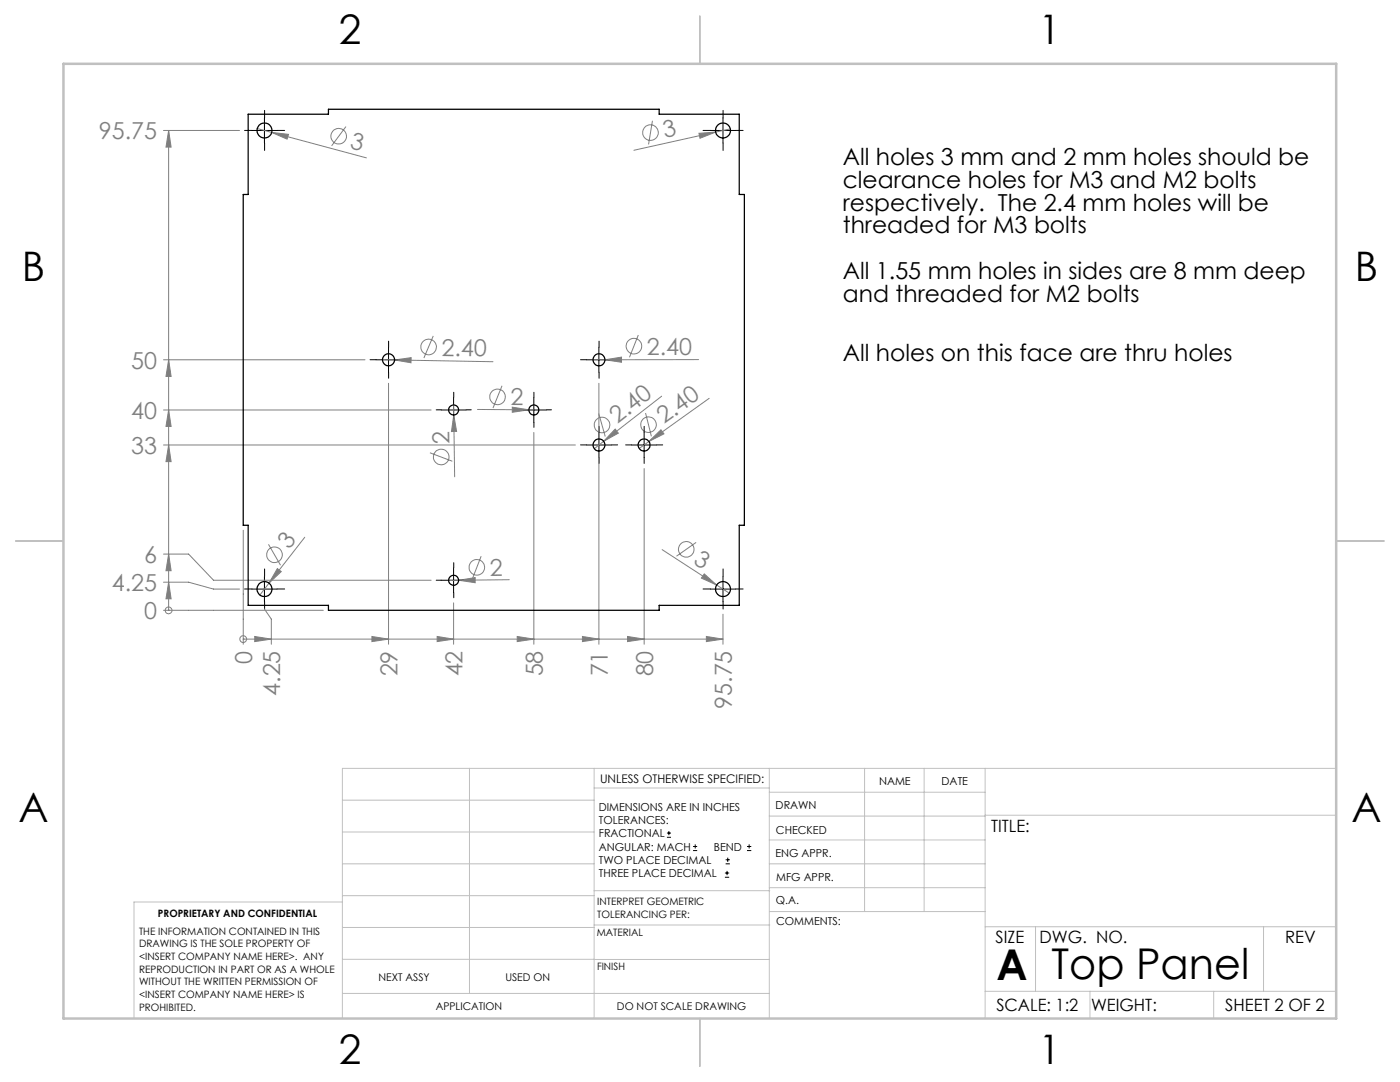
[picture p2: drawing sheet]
<svg xmlns="http://www.w3.org/2000/svg" width="279mm" height="216mm" viewBox="0 0 279 216" stroke-linecap="round" stroke-linejoin="round" font-family="sans-serif">
<g fill="none" stroke="#808080" stroke-width=".2">
<path d="M32.6 26h15.2M33.7 26v95.8M33.7 26l.4 3.4h-1zM51.3 25.6l2.9 .8M54.2 26.4l3.4 .4-.3 1zM54.2 26.4l18.9 5.1M69 25.3l-2.8 3.8M130.2 24.1l-.8 4.7M139.5 26.6l3.3-.2-3.1 1.2zM142.8 26.4l-16.3 3.6M145.8 25.7l-3 .7M32.6 71.8h40.2"/>
<path d="M33.7 71.8l.4 3.3h-1zM76.3 71.8h2.4M77.5 76.5v52.1M78.7 71.8l3.4-.4-.1 1zM78.7 71.8l19.7 .4M86.5 67l-1.9 4.4M100.2 77l-1.8 4.4M119.5 76.5v52.1M120.7 71.8l3.3-.5v1zM127.4 66.9l-1.8 4.4M132 79.1l-11.5 9M139.4 71.8h-21.1"/>
<path d="M141.5 79.5l-12 8.6M32.6 88.8h82.2M32.6 81.8h53.4M33.7 88.8l.4 3.3h-1zM33.7 81.8l.4 3.3h-1zM85.8 90.3l4.5 1.7M90.5 80.8l.1 2M90.6 82.8l.5 3.3h-1zM90.6 82.8l.1 12.3M95.3 81.7l10.3 .1M102.2 81.2l3.4 .6-3.4 .5zM105.6 81.8h1.9"/>
<path d="M106.5 86.3v42.3M119.5 82.5l1.3 4.6M120.5 88.1l-1.9 1.4M122.8 85.6l.6 .8-2.9 1.7zM128.6 93.5v35.1M128.8 82.4l1.2 4.7M129.5 88.1l2.4-2.3 .6 .8zM129.5 88.1l-1.9 1.4M32.6 110.6h5l5 5.2h43.4M32.6 116.2h5l5 1.3h5.2M33.7 110.6l.4 3.3h-1zM33.7 116.2l.4 3.3h-1z"/>
<path d="M48.5 105.8v22.8M53.6 108.6l2.4 4.2M53.7 116.3l-1.8 2.4M55.4 113.5l.7 .6-2.4 2.2zM60.8 107.2l-7.1 9.1M91.5 115.8l3.3-.5v1zM91.5 115.8h-2M96 111l-1.7 4.4M101.6 115.7l-10.1 .1M132.2 109.7l10.8 7M138.9 108.2l-3.9 2.8M140.5 114.5l2.5 2.2-3-1.3z"/>
<path d="M143 116.7l2.6 1.7M32.6 121.8h31.9M33.7 121.8h.1M48.5 127.5h.1M48.5 127.5h95.8M50.8 127l3.4 .5-3.4 .5zM52.8 121.5l1.4 2v5.1M74.2 127l3.3 .5-3.3 .5zM87.2 127l3.3 .5-3.3 .5zM90.5 120.3v8.3M103.2 127l3.3 .5-3.3 .5zM116.2 127l3.3 .5-3.3 .5z"/>
<path d="M125.2 127l3.4 .5-3.4 .5zM141 127l3.3 .5-3.3 .5zM144.3 122.6v6"/>
<circle cx="67.6" cy="27.2" r="1.56"/>
<circle cx="129.8" cy="26.5" r="1.56"/>
<circle cx="85.5" cy="69.2" r="1.56"/>
<circle cx="99.3" cy="79.2" r="1.56"/>
<circle cx="126.5" cy="69.1" r="1.55"/>
<circle cx="88" cy="91.2" r="1.56"/>
<circle cx="120.1" cy="84.8" r="1.55"/>
<circle cx="129.4" cy="84.7" r="1.56"/>
<circle cx="54.8" cy="110.7" r="1.56"/>
<circle cx="95.2" cy="113.2" r="1.56"/>
<circle cx="137" cy="109.6" r="1.55"/>
<circle cx="33.6" cy="121.8" r=".68"/>
<circle cx="48.5" cy="127.5" r=".68"/>
</g>
<g fill="none" stroke="#000" stroke-width=".2">
<path d="M50.3 26h5M52.8 23.5v5M141.8 26h5M144.3 23.5v5M75 71.8h5M77.5 69.3v5M90.5 79.3v5M106.5 79.3v5M117.1 71.8h4.9M119.5 69.3v5M88.1 81.8h4.9M104 81.8h5"/>
<path d="M117.1 88.8h4.9M119.5 86.3v5M126 88.8h5M128.6 86.3v5M50.3 117.5h5M52.8 115v5.1M88.1 115.8h4.9M90.5 113.3v5M141.8 117.5h5M144.3 115v5.1M133.1 167.1h.8M133.1 166.2h.8"/>
<path d="M133.5 165.8v.9M138.3 169.7h.8M138.3 168.9h.8M138.7 168.5v.8M144.7 175h.8M144.7 174.2h.8M144.8 172.4h.9M144.8 171.6h.9M145.1 173.8v.8M145.2 171.1v.9M149.1 169.7h.8M149.1 168.9h.8"/>
<path d="M149.5 168.5v.8"/>
</g>
<g fill="none" stroke="#000" stroke-width=".2" stroke-dasharray="15.2 1.3 1.3 1.3">
<path d="M50.3 26h-1.5M52.8 23.5v-1.5M52.8 28.5v1.5M55.3 26h1.5M141.8 26h-1.5M144.3 23.5v-1.5M144.3 28.5v1.5M146.8 26h1.5M75.1 71.8h-1.2M77.6 69.3v-1.2M77.6 74.3v1.2M80.1 71.8h1.2"/>
<path d="M90.6 79.3v-1M106.6 79.3v-1M117.1 71.8h-1.2M119.6 69.3v-1.2M119.6 74.3v1.2M122.1 71.8h1.2M88.1 81.8h-1M90.6 84.3v1M93.1 81.8h1M104.1 81.8h-1M106.6 84.3v1M109.1 81.8h1"/>
<path d="M117.1 88.8h-1.2M119.6 86.3v-1.2M119.6 91.3v1.2M122.1 88.8h1.2M126.1 88.8h-1.2M128.6 86.3v-1.2M128.6 91.3v1.2M131.1 88.8h1.2M50.3 117.5h-1.5M52.8 115v-1.5M55.3 117.5h1.5M88.1 115.8h-1"/>
<path d="M90.6 113.3v-1M90.6 118.3v1M93.1 115.8h1M141.8 117.5h-1.5M144.3 115v-1.5M146.8 117.5h1.5M52.8 120v1.5M144.3 120v1.5"/>
</g>
<g fill="none" stroke="#c0c0c0" stroke-width=".2">
<path d="M68.3 159.7h50.3M93.7 153.3v44.9M118.6 153.3v49.9M118.6 157.2h34.9M153.5 153.3v49.9M153.5 158.1h43.1M172.5 153.3v28.6M184.4 153.3v28.6M196.6 153.3v49.9M266.7 153.3h-198.4v49.9M68.3 178.7h50.3M68.3 172.4h50.3"/>
<path d="M68.3 166h50.3M68.3 180h-41.6v23.2M118.6 177.7h35M153.5 167.6h43.1M153.5 162.8h43.1M153.5 172.4h43.1M153.5 177.1h43.1M196.6 162.7h70.1M68.3 198.2h85.2M68.3 191.4l85.2 .1M68.3 185.1h50.3M118.6 184.6h35"/>
<path d="M153.6 181.9h43M196.6 197.8h70.1M196.6 184.9h70.1M206.7 184.9v12.9M217.5 197.8v5.4M242.2 197.8v5.4M252.2 184.9v12.9"/>
</g>
<path d="M139.7 3.2v9.5M3.1 107.9h9.6M266.7 107.9h9.5M139.7 203.2v9.6" fill="none" stroke="#c0c0c0" stroke-width=".25"/>
<path d="M12.7 12.7h254v190.5h-254z" fill="none" stroke="#c0c0c0" stroke-width=".5"/>
<g fill="#808080">
<path d="M140.5 114.5l2.5 2.2-3-1.3z"/>
<path d="M102.2 81.2l3.4 .6-3.4 .5z"/>
<path d="M120.7 71.8l3.3-.5v1z"/>
<path d="M91.5 115.8l3.3-.5v1z"/>
<path d="M139.5 26.6l3.3-.2-3.1 1.2z"/>
<path d="M129.5 88.1l2.4-2.3 .6 .8z"/>
<path d="M122.8 85.6l.6 .8-2.9 1.7z"/>
<path d="M55.4 113.5l.7 .6-2.4 2.2z"/>
<path d="M90.6 82.8l.5 3.3h-1z"/>
<path d="M54.2 26.4l3.4 .4-.3 1z"/>
<path d="M78.7 71.8l3.4-.4-.1 1z"/>
<path d="M33.7 110.6l.4 3.3h-1zM33.7 88.8l.4 3.3h-1zM33.7 81.8l.4 3.3h-1zM33.7 71.8l.4 3.3h-1zM33.7 116.2l.4 3.3h-1zM33.7 26l.4 3.4h-1z"/>
<path d="M50.8 127l3.4 .5-3.4 .5zM74.2 127l3.3 .5-3.3 .5zM87.2 127l3.3 .5-3.3 .5zM103.2 127l3.3 .5-3.3 .5zM116.2 127l3.3 .5-3.3 .5zM125.2 127l3.4 .5-3.4 .5zM141 127l3.3 .5-3.3 .5z"/>
</g>
<g fill="none" stroke="#000" stroke-width=".25">
<path d="M49.5 22.8h16v-1h66.1v1h15.9v16h1.1v66h-1.1v16h-15.9v1h-66.1v-1h-16v-16h-1v-66h1z"/>
<circle cx="52.8" cy="26.1" r="1.5"/>
<circle cx="144.3" cy="26" r="1.51"/>
<circle cx="77.5" cy="71.8" r="1.2"/>
<circle cx="119.5" cy="71.8" r="1.19"/>
<circle cx="90.5" cy="81.8" r="1"/>
<circle cx="106.5" cy="81.8" r="1"/>
<circle cx="119.5" cy="88.8" r="1.19"/>
<circle cx="128.6" cy="88.8" r="1.2"/>
<circle cx="52.8" cy="117.5" r="1.48"/>
<circle cx="90.5" cy="115.8" r="1"/>
<circle cx="144.3" cy="117.5" r="1.49"/>
</g>
<g font-size="8.5">
<text x="198.9" y="195.5">A</text>
<text x="209.9" y="195.4">Top Panel</text>
</g>
<g font-size="8.1">
<text x="67.6" y="8.9">2</text>
<text x="207.3" y="8.9">1</text>
<text x="4.4" y="56.2">B</text>
<text x="270.4" y="56.2">B</text>
<text x="3.7" y="164.1">A</text>
<text x="269.7" y="164.1">A</text>
<text x="67.6" y="212.4">2</text>
<text x="207.3" y="212.4">1</text>
</g>
<g font-size="4.7" fill="#808080">
<text x="19.7" y="27.8">95.75</text>
<text x="69.7" y="29.5" transform="rotate(15 69.7 29.5)">3</text>
<text x="132.7" y="27.6" transform="rotate(-12 132.7 27.6)">3</text>
<text x="88.1" y="71" transform="rotate(1 88.1 71)">2.40</text>
<text x="129.1" y="70.8">2.40</text>
<text x="26.2" y="73.5">50</text>
<text x="26.2" y="83.5">40</text>
<text x="101.9" y="80.9">2</text>
<text x="89.7" y="88.6" transform="rotate(-91 89.7 88.6)">2</text>
<text x="123.2" y="84.6" transform="rotate(-38 123.2 84.6)">2.40</text>
<text x="132.5" y="84.6" transform="rotate(-36 132.5 84.6)">2.40</text>
<text x="26.2" y="90.5">33</text>
<text x="28.8" y="112.3">6</text>
<text x="57.7" y="109.7" transform="rotate(-52 57.7 109.7)">3</text>
<text x="138.2" y="112.4" transform="rotate(33 138.2 112.4)">3</text>
<text x="22.3" y="117.9">4.25</text>
<text x="97.8" y="114.9" transform="rotate(-1 97.8 114.9)">2</text>
<text x="28.8" y="123.5">0</text>
<text x="50.3" y="132.4" transform="rotate(-90 50.3 132.4)">0</text>
<text x="79.3" y="135" transform="rotate(-90 79.3 135)">29</text>
<text x="92.3" y="135" transform="rotate(-90 92.3 135)">42</text>
<text x="108.3" y="135" transform="rotate(-90 108.3 135)">58</text>
<text x="121.3" y="135" transform="rotate(-90 121.3 135)">71</text>
<text x="130.3" y="135" transform="rotate(-90 130.3 135)">80</text>
<text x="55.9" y="138.9" transform="rotate(-90 55.9 138.9)">4.25</text>
<text x="146.1" y="141.5" transform="rotate(-90 146.1 141.5)">95.75</text>
</g>
<g font-size="4.7">
<text x="168.2" y="33">All holes 3 mm and 2 mm holes should be</text>
<text x="168.2" y="37.5">clearance holes for M3 and M2 bolts</text>
<text x="168.2" y="42.1">respectively. The 2.4 mm holes will be</text>
<text x="168.2" y="46.6">threaded for M3 bolts</text>
<text x="168.2" y="55.6">All 1.55 mm holes in sides are 8 mm deep</text>
<text x="168.2" y="60.2">and threaded for M2 bolts</text>
<text x="168.2" y="72.1">All holes on this face are thru holes</text>
</g>
<g font-size="3.4">
<text x="197.8" y="166">TITLE:</text>
<text x="198.7" y="188.1">SIZE</text>
<text x="207.5" y="188.1">DWG. NO.</text>
<text x="256.5" y="188.2">REV</text>
<text x="198.8" y="201.7">SCALE: 1:2</text>
<text x="217.7" y="201.8">WEIGHT:</text>
<text x="244.5" y="201.7">SHEET 2 OF 2</text>
</g>
<text font-size="2.4" x="119.8" y="156.2">UNLESS OTHERWISE SPECIFIED:</text>
<g font-size="2.2">
<text x="119.5" y="161.8">DIMENSIONS ARE IN INCHES</text>
<text x="154.8" y="161.4">DRAWN</text>
<text x="175.4" y="156.6">NAME</text>
<text x="187.9" y="156.7">DATE</text>
<text x="119.5" y="164.4">TOLERANCES:</text>
<text x="119.5" y="167.1">FRACTIONAL</text>
<text x="154.9" y="166.3">CHECKED</text>
<text x="119.5" y="169.7">ANGULAR: MACH</text>
<text x="119.5" y="172.4">TWO PLACE DECIMAL</text>
<text x="142.5" y="169.7">BEND</text>
<text x="154.8" y="171">ENG APPR.</text>
<text x="119.5" y="175">THREE PLACE DECIMAL</text>
<text x="154.9" y="175.7">MFG APPR.</text>
<text x="154.9" y="180.4">Q.A.</text>
<text x="154.9" y="184.6">COMMENTS:</text>
</g>
<g font-size="2.1">
<text x="75.5" y="195.7">NEXT ASSY</text>
<text x="100.9" y="195.7">USED ON</text>
<text x="86.9" y="201.5">APPLICATION</text>
<text x="123.1" y="201.6">DO NOT SCALE DRAWING</text>
</g>
<g font-size="2">
<text x="31.5" y="182.9">PROPRIETARY AND CONFIDENTIAL</text>
<text x="119.2" y="180.6">INTERPRET GEOMETRIC</text>
<text x="119.2" y="183.1">TOLERANCING PER:</text>
<text x="27.8" y="186.5">THE INFORMATION CONTAINED IN THIS</text>
<text x="27.8" y="189">DRAWING IS THE SOLE PROPERTY OF</text>
<text x="27.8" y="191.6">&lt;INSERT COMPANY NAME HERE&gt;. ANY</text>
<text x="119.1" y="186.7">MATERIAL</text>
<text x="27.8" y="194.1">REPRODUCTION IN PART OR AS A WHOLE</text>
<text x="27.8" y="196.6">WITHOUT THE WRITTEN PERMISSION OF</text>
<text x="119.1" y="193.5">FINISH</text>
<text x="27.8" y="199.1">&lt;INSERT COMPANY NAME HERE&gt; IS</text>
<text x="27.8" y="201.7">PROHIBITED.</text>
</g>
</svg>
